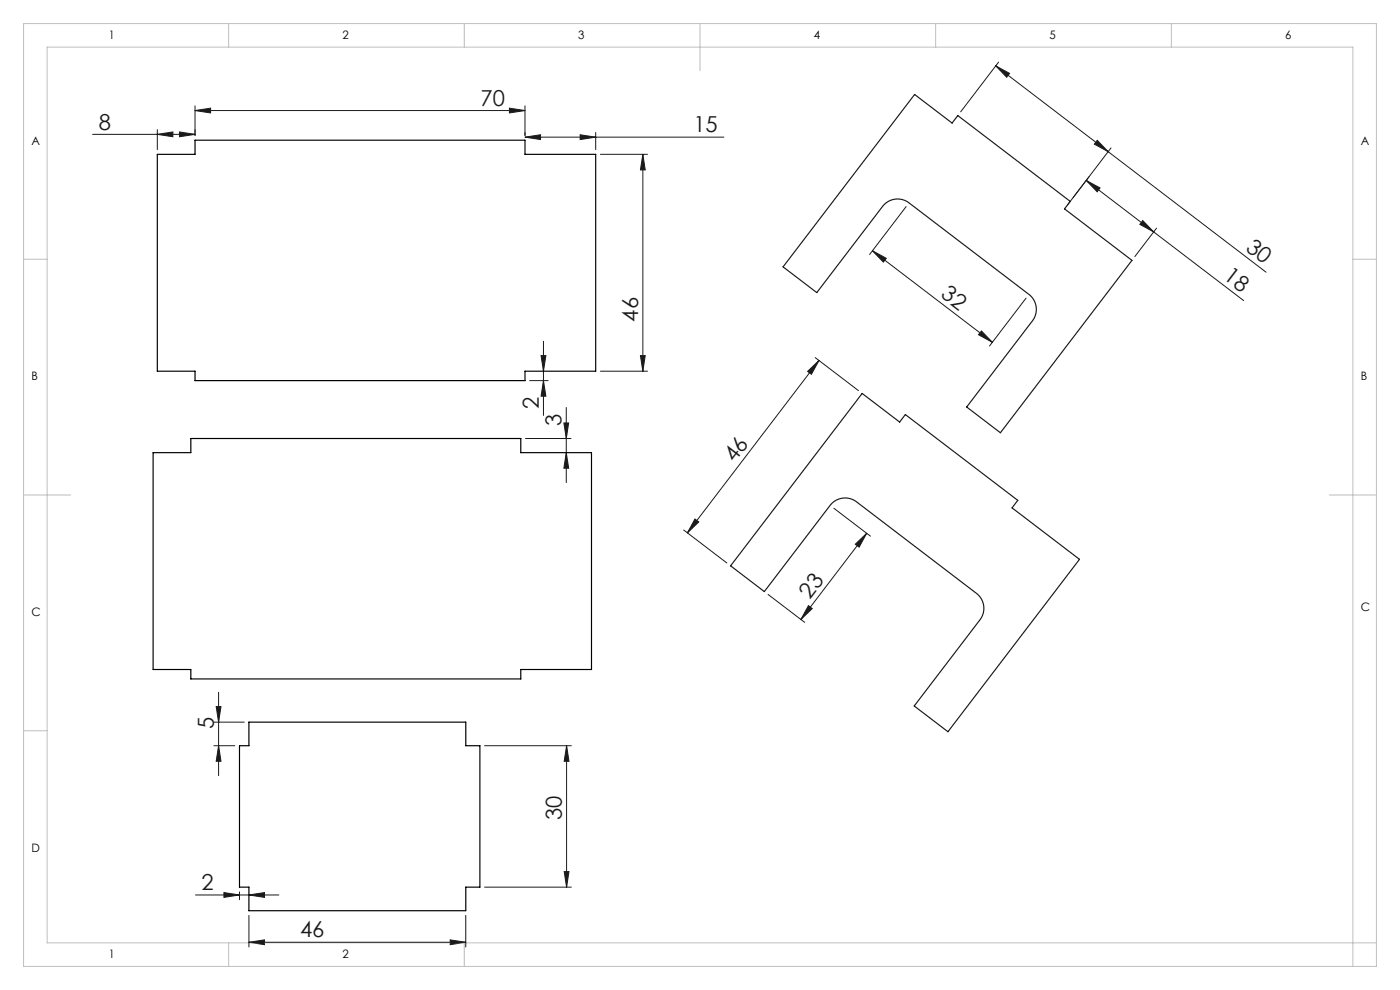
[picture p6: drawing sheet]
<svg xmlns="http://www.w3.org/2000/svg" width="297mm" height="210mm" viewBox="0 0 297 210" stroke-linecap="round" stroke-linejoin="round" font-family="sans-serif">
<g fill="none" stroke="#191924" stroke-width=".21">
<path d="M211.2 14l23.9 18.2M211.2 14l3 1.6-.6 .8zM211.8 13.2l-8 10.5M19.7 28.5h21.7M33.4 28.5l3.3-.5v1zM33.4 27.5v4.2M38.1 28l3.3 .5-3.3 .5zM41.4 23.4l3.3-.5v1.1zM41.4 22.4v6.3M41.4 23.4h70M108.1 22.9l3.3 .5-3.3 .6zM111.4 29.1l3.3-.5v1z"/>
<path d="M111.4 29.1h42.2M111.4 22.4v6.3M123.1 28.6l3.3 .5-3.3 .5zM126.4 28.1v3.6M127.4 32.7h10M136.4 32.7l.5 3.3h-1zM136.4 32.7v46M230.4 38.3l3 1.6-.6 .8zM230.4 38.3l33.4 25.5M232.8 29.8l2.3 2.4-2.9-1.6zM235.1 32.2l33.5 25.5M235.7 31.4l-9.3 12.1"/>
<path d="M185.1 53.2l25.4 19.4M185.1 53.2l2.9 1.6-.6 .8zM192.2 43.8l-7.7 10.2M242.4 46.8l2.3 2.4-2.9-1.6zM245.4 48.4l-4.7 6M114.8 75.4h1l-.5 3.3zM115.3 72.4v15.7M127.4 78.7h10M135.9 75.4h1l-.5 3.3zM171.3 78.8l2.4-2.3-1.6 2.9zM172.9 75.9l9.2 7M173.7 76.5l-27.9 36.5"/>
<path d="M208.2 70.2l2.3 2.4-2.9-1.6zM217.7 63.2l-7.8 10.2M111.5 93h9.6M112.4 80.7h3.9M115.3 80.7l.5 3.3h-1zM119.6 89.7h1l-.5 3.3zM120.1 86.4v16M120.1 96l.5 3.3h-1zM145 112.4l9.2 7M147.4 110.1l.8 .6-2.4 2.3zM176.9 107.8l7.8 5.9M181.5 115.4l2.4-2.3-1.6 3z"/>
<path d="M183.9 113.1l-14 18.3M162.9 126.1l7.8 5.9M171.5 128.5l.8 .6-2.4 2.3zM45.4 158.2h4.4M45.4 153.2h6.4M45.9 149.9h1l-.5 3.3zM46.4 158.2l.5 3.3h-1zM46.4 146.8v17.7M102.8 158.2h18.4M120.2 158.2v30M120.2 158.2l.5 3.3h-1zM41.5 189.8h17.7"/>
<path d="M47.5 189.3l3.3 .5-3.3 .6zM50.8 189.2v1.6M52.8 199.9l3.3-.5v1zM52.8 194.2v6.7M52.8 199.9h46M52.8 189.8l3.3-.5v1.1zM95.5 199.4l3.3 .5-3.3 .5zM98.8 194.2v6.7M102.8 188.2h18.4M119.7 184.9h1l-.5 3.3z"/>
</g>
<path d="M194 20l8 6.1 1.2-1.6 23.8 18.2-1.2 1.6 14.3 10.9-27.9 36.6-7.1-5.5 13.9-18.2a4 4 0 0 0-.7-5.7l-25.5-19.4a4 4 0 0 0-5.6 .8l-13.9 18.3-7.2-5.5zM182.9 83.5l8 6 1.2-1.6 23.8 18.2-1.2 1.6 14.3 10.9-27.9 36.6-7.2-5.4 14-18.3a4 4 0 0 0-.8-5.6l-25.4-19.4a4 4 0 0 0-5.6 .7l-14 18.3-7.1-5.5z" fill="none" stroke="#191924" stroke-width=".25"/>
<g fill="none" stroke="#c0c0c0" stroke-width=".21">
<path d="M5 5h287v200h-287zM48.5 5v5M98.5 5v5M148.5 5v10M198.5 5v5M248.5 5v5M5 55h5M287 55h5M5 105h10M282 105h10M5 155h5M48.5 200v5"/>
<path d="M98.5 200v5M292 200h-282v-190h277v195"/>
</g>
<g fill="#191924">
<path d="M208.2 70.2l2.3 2.4-2.9-1.6zM185.1 53.2l2.9 1.6-.6 .8z"/>
<path d="M147.4 110.1l.8 .6-2.4 2.3zM171.3 78.8l2.4-2.3-1.6 2.9z"/>
<path d="M181.5 115.4l2.4-2.3-1.6 3zM171.5 128.5l.8 .6-2.4 2.3z"/>
<path d="M230.4 38.3l3 1.6-.6 .8zM242.4 46.8l2.3 2.4-2.9-1.6z"/>
<path d="M211.2 14l3 1.6-.6 .8zM232.8 29.8l2.3 2.4-2.9-1.6z"/>
<path d="M123.1 28.6l3.3 .5-3.3 .5zM111.4 29.1l3.3-.5v1zM95.5 199.4l3.3 .5-3.3 .5zM52.8 199.9l3.3-.5v1z"/>
<path d="M41.4 23.4l3.3-.5v1.1zM108.1 22.9l3.3 .5-3.3 .6zM47.5 189.3l3.3 .5-3.3 .6zM52.8 189.8l3.3-.5v1.1z"/>
<path d="M33.4 28.5l3.3-.5v1zM38.1 28l3.3 .5-3.3 .5z"/>
<path d="M115.3 80.7l.5 3.3h-1zM114.8 75.4h1l-.5 3.3zM120.1 96l.5 3.3h-1zM119.6 89.7h1l-.5 3.3z"/>
<path d="M136.4 32.7l.5 3.3h-1zM135.9 75.4h1l-.5 3.3zM120.2 158.2l.5 3.3h-1zM119.7 184.9h1l-.5 3.3zM45.9 149.9h1l-.5 3.3zM46.4 158.2l.5 3.3h-1z"/>
</g>
<path d="M33.4 32.7h8v-3h70v3h15v46h-15v2h-70v-2h-8zM32.5 96h8v-3h70v3h15v46h-15v2h-70v-2h-8zM52.8 153.2h46v5h3v30h-3v5h-46v-5h-2v-30h2z" fill="none" stroke="#000" stroke-width=".25"/>
<g font-size="4.7" fill="#191924">
<text x="101.9" y="22.4">70</text>
<text x="20.9" y="27.5">8</text>
<text x="147.1" y="28.1">15</text>
<text x="264.1" y="53" transform="rotate(37 264.1 53)">30</text>
<text x="259.3" y="59" transform="rotate(37 259.3 59)">18</text>
<text x="199.4" y="62.8" transform="rotate(37 199.4 62.8)">32</text>
<text x="135.4" y="68.2" transform="rotate(-90 135.4 68.2)">46</text>
<text x="114.3" y="86.8" transform="rotate(-90 114.3 86.8)">2</text>
<text x="119.1" y="90.3" transform="rotate(-90 119.1 90.3)">3</text>
<text x="155.8" y="98.3" transform="rotate(-53 155.8 98.3)">46</text>
<text x="171.8" y="127.2" transform="rotate(-53 171.8 127.2)">23</text>
<text x="45.4" y="154.6" transform="rotate(-90 45.4 154.6)">5</text>
<text x="119.2" y="173.9" transform="rotate(-90 119.2 173.9)">30</text>
<text x="42.8" y="188.8">2</text>
<text x="63.6" y="198.9">46</text>
</g>
<g font-size="2.5">
<text x="23.1" y="8.2">1</text>
<text x="72.7" y="8.2">2</text>
<text x="122.7" y="8.2">3</text>
<text x="172.7" y="8.2">4</text>
<text x="222.7" y="8.2">5</text>
<text x="272.7" y="8.2">6</text>
<text x="6.7" y="30.7">A</text>
<text x="288.7" y="30.7">A</text>
<text x="6.7" y="80.7">B</text>
<text x="288.7" y="80.7">B</text>
<text x="6.7" y="130.7">C</text>
<text x="288.7" y="129.7">C</text>
<text x="6.7" y="180.7">D</text>
<text x="23.1" y="203.2">1</text>
<text x="72.7" y="203.2">2</text>
</g>
</svg>
